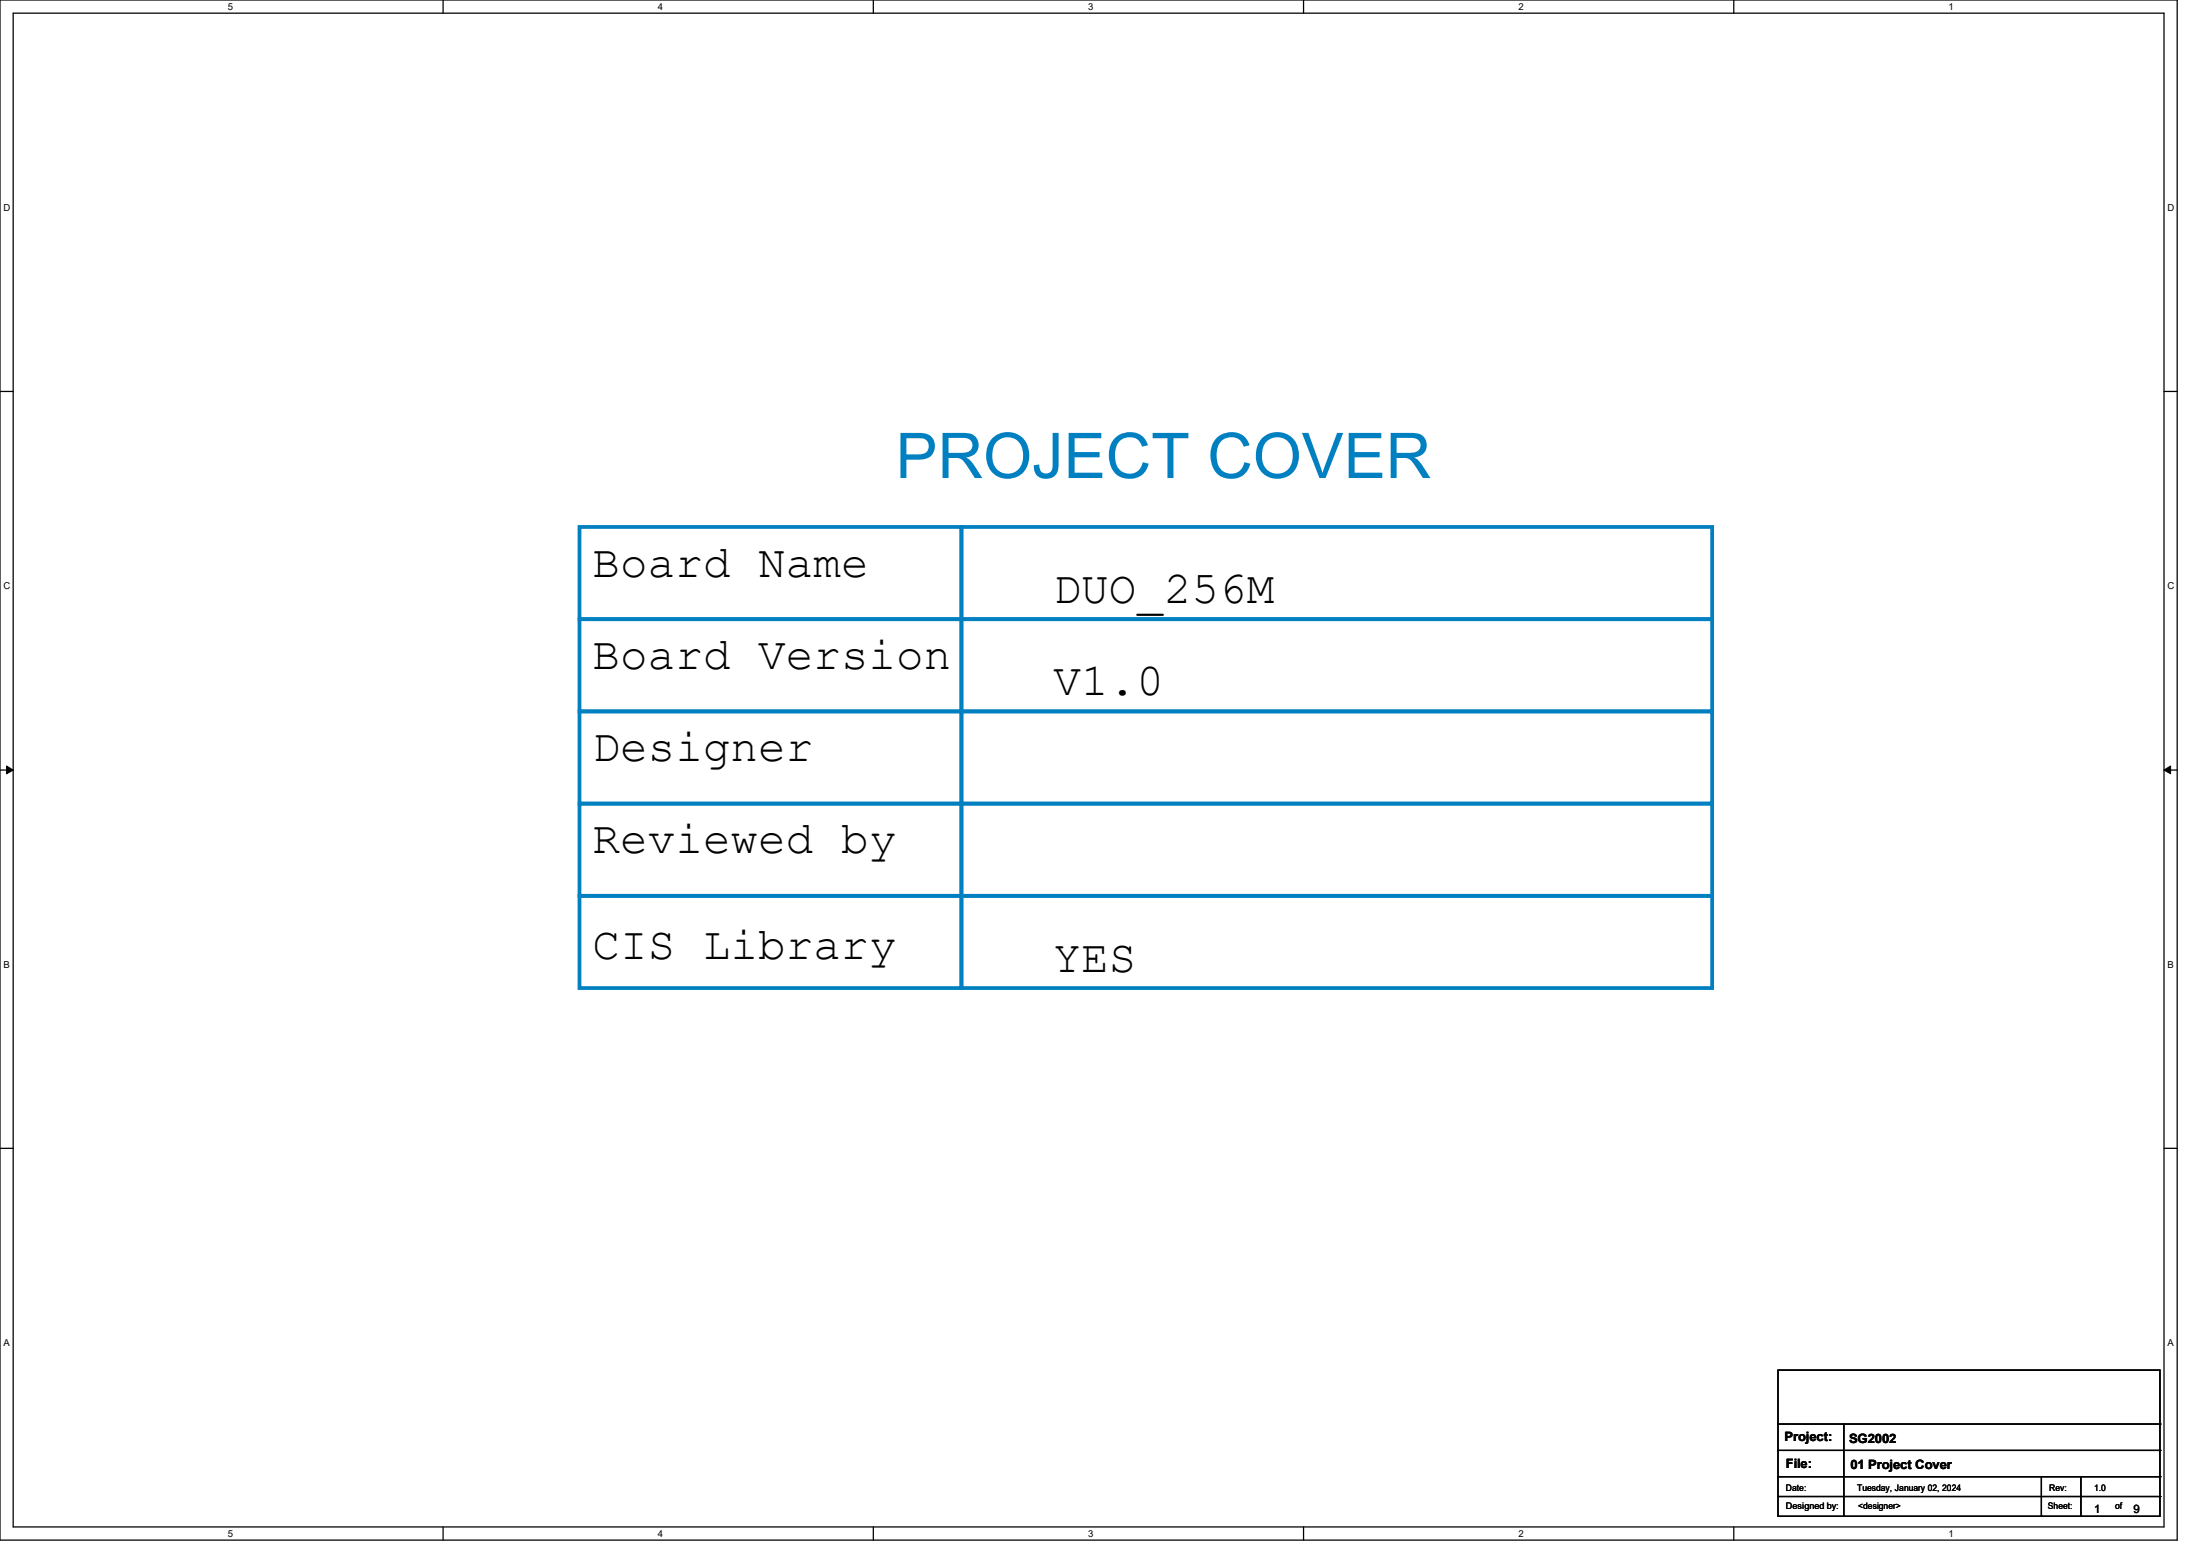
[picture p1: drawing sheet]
<svg xmlns="http://www.w3.org/2000/svg" width="297mm" height="210mm" viewBox="0 0 297 210" stroke-linecap="round" stroke-linejoin="round" font-family="sans-serif">
<g fill="none" stroke="#000" stroke-width=".17">
<path d="M0 0h293.9v207.9h-293.9zM1.8 1.8h290.3v204.3h-290.3zM59.8 0v1.8M117.9 0v1.8M176 0v1.8M234.1 0v1.8M0 52.8h1.8M292.1 52.8h1.8M0 103.9h1.8M292.1 103.9h1.8M0 155h1.8M292.1 155h1.8"/>
<path d="M240 184.9h51.6v19.7h-51.6zM240 192.2h51.6M240 195.7h51.6M240 199.3h51.6M248.9 192.2v12.4M275.6 199.3v5.3M280.9 199.3v5.3M291.6 192.2h.1M291.6 195.7h.1M291.6 199.3h.1M59.8 206.1v1.8M117.9 206.1v1.8"/>
<path d="M176 206.1v1.8M234.1 206.1v1.8M240 202h51.6M248.9 204.6h.1M275.6 204.6h.1M280.9 204.6h.1M291.6 202h.1"/>
</g>
<path d="M.9 103.4l.9 .5-.9 .5zM292.1 103.9l.9-.5v1z" fill="#000"/>
<path d="M.9 103.4l.9 .5-.9 .5zM292.1 103.9l.9-.5v1z" fill="none" stroke="#000" stroke-width=".14"/>
<path d="M78.2 71.1h51.6v12.5h-51.6zM129.8 71.1h101.3v12.5h-101.3zM78.2 96h51.6v12.5h-51.6zM78.2 83.6h51.6v12.4h-51.6zM129.8 83.6h101.3v12.4h-101.3zM129.8 96h101.3v12.5h-101.3zM78.2 108.5h51.6v12.4h-51.6zM129.8 108.5h101.3v12.4h-101.3zM78.2 120.9h51.6v12.4h-51.6zM129.8 120.9h101.3v12.4h-101.3z" fill="none" stroke="#0080c0" stroke-width=".51"/>
<text font-size="8.5" fill="#0080c0" x="120.9" y="64.5">PROJECT COVER</text>
<g font-size="6.2">
<text x="80" y="77.8">Board Name</text>
<text x="142.2" y="81.4">DUO_256M</text>
<text x="80" y="90.3">Board Version</text>
<text x="142.2" y="93.8">V1.0</text>
<text x="80" y="102.7">Designer</text>
<text x="80" y="115.1">Reviewed by</text>
<text x="80" y="129.4">CIS Library</text>
<text x="142.2" y="131.1">YES</text>
</g>
<g font-size="1.7">
<text x="240.9" y="194.5">Project:</text>
<text x="249.6" y="194.7">SG2002</text>
<text x="241.1" y="198.1">File:</text>
<text x="249.8" y="198.2">01 Project Cover</text>
</g>
<g font-size="1.6">
<text x="282.7" y="204.1">1</text>
<text x="288" y="204.1">9</text>
</g>
<g font-size="1.3">
<text x="30.8" y="1.3">5</text>
<text x="88.8" y="1.3">4</text>
<text x="146.9" y="1.3">3</text>
<text x="205" y="1.3">2</text>
<text x="263.1" y="1.3">1</text>
<text x=".5" y="28.4">D</text>
<text x="292.6" y="28.4">D</text>
<text x=".5" y="79.5">C</text>
<text x="292.6" y="79.5">C</text>
<text x=".5" y="130.6">B</text>
<text x="292.6" y="130.6">B</text>
<text x=".5" y="181.7">A</text>
<text x="292.6" y="181.7">A</text>
<text x="30.8" y="207.4">5</text>
<text x="88.8" y="207.4">4</text>
<text x="146.9" y="207.4">3</text>
<text x="205" y="207.4">2</text>
<text x="263.1" y="207.4">1</text>
</g>
<g font-size="1.2">
<text x="241.1" y="201.2">Date:</text>
<text x="241.1" y="203.7">Designed by:</text>
<text x="250.7" y="201.2">Tuesday, January 02, 2024</text>
<text x="250.9" y="203.7">&lt;designer&gt;</text>
<text x="276.5" y="203.7">Sheet:</text>
<text x="276.6" y="201.2">Rev:</text>
<text x="282.7" y="201.2">1.0</text>
<text x="285.5" y="203.7">of</text>
</g>
</svg>
